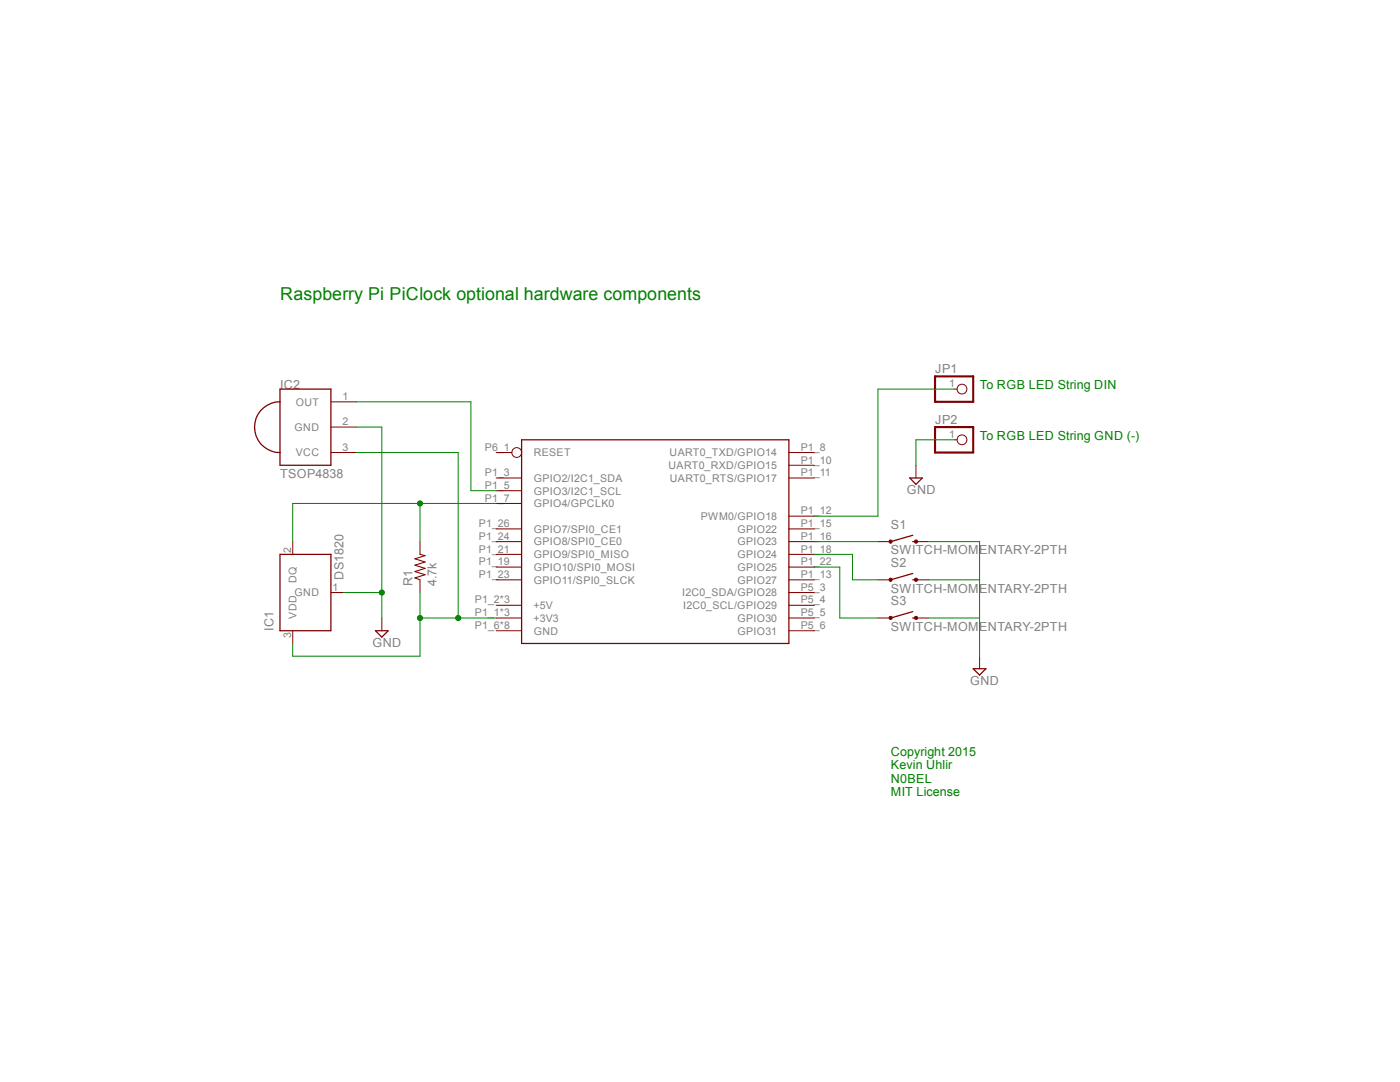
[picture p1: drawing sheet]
<svg xmlns="http://www.w3.org/2000/svg" width="279mm" height="216mm" viewBox="0 0 279 216" stroke-linecap="round" stroke-linejoin="round" font-family="sans-serif">
<path d="M55.9 77.6h10.1v15.2h-10.1zM55.9 80.2a5.1 5.1 0 0 0-5.1 5 5.1 5.1 0 0 0 5.1 5.1M104.1 87.8h53.3v40.6h-53.3zM55.9 110.6h10.1v15.3h-10.1zM182.2 108.1h.6M182.2 106.8l-4.4 1.3" fill="none" stroke="#800000" stroke-width=".25"/>
<g fill="none" stroke="#800000" stroke-width=".2">
<path d="M66 90.3h5.1M66 80.2h5.1M66 85.2h5.1M99 95.4h5.1M99 97.9h5.1M99 90.3h3.2M157.4 95.4h5.1M157.4 90.3h5.1M157.4 92.8h5.1M58.4 108.1v2.5M66 118.2h2.6M99 100.5h5.1"/>
<path d="M99 115.7h5.1M99 105.5h5.1M99 108.1h5.1M99 110.6h5.1M99 113.2h5.1M157.4 103h5.1M157.4 115.7h5.1M157.4 105.5h5.1M157.4 108.1h5.1M157.4 110.6h5.1M157.4 113.2h5.1M157.4 118.2h5.1"/>
<path d="M58.4 125.9v2.5M99 123.3h5.1M99 120.8h5.1M99 125.9h5.1M157.4 123.3h5.1M157.4 120.8h5.1M157.4 125.9h5.1"/>
<circle cx="103.1" cy="90.3" r=".98"/>
</g>
<path d="M177.5 107.8h.5v.5l-.2 .1-.3-.1z" fill-rule="evenodd" fill="#800000"/>
<path d="M177.5 107.8h.5v.5l-.2 .1-.3-.1z" fill="none" stroke="#800000" stroke-width=".2"/>
<path d="M182.6 107.8h.4v.5l-.2 .1-.2-.1z" fill-rule="evenodd" fill="#800000"/>
<path d="M175.2 108.1h2.6M182.6 107.8h.4v.5l-.2 .1-.2-.1zM182.8 108.1h2.5" fill="none" stroke="#800000" stroke-width=".2"/>
<path d="M182.2 115.7h.6M182.2 114.4l-4.4 1.3" fill="none" stroke="#800000" stroke-width=".25"/>
<path d="M177.5 115.4h.5v.5l-.2 .1-.3-.1z" fill-rule="evenodd" fill="#800000"/>
<path d="M177.5 115.4h.5v.5l-.2 .1-.3-.1z" fill="none" stroke="#800000" stroke-width=".2"/>
<path d="M182.6 115.4h.4v.5l-.2 .1-.2-.1z" fill-rule="evenodd" fill="#800000"/>
<path d="M175.2 115.7h2.6M182.6 115.4h.4v.5l-.2 .1-.2-.1zM182.8 115.7h2.5" fill="none" stroke="#800000" stroke-width=".2"/>
<path d="M182.2 123.3h.6M182.2 122l-4.4 1.3" fill="none" stroke="#800000" stroke-width=".25"/>
<path d="M177.5 123.1h.5v.4h-.5z" fill-rule="evenodd" fill="#800000"/>
<path d="M177.5 123.1h.5v.4h-.5z" fill="none" stroke="#800000" stroke-width=".2"/>
<path d="M182.6 123.1h.4v.4h-.4z" fill-rule="evenodd" fill="#800000"/>
<g fill="none" stroke="#800000" stroke-width=".2">
<path d="M190.4 77.6h.6M182.8 92.8v2.6M190.4 87.8h.6M83.8 108.1v2.5M83.8 115.7v2.5M76.2 123.3v2.6M175.2 123.3h2.6M182.6 123.1h.4v.4h-.4zM182.8 123.3h2.5M195.5 130.9v2.5"/>
<circle cx="192" cy="77.6" r=".98"/>
<circle cx="192" cy="87.8" r=".98"/>
</g>
<path d="M83.8 110.6l1 .3-2 .6 2 .6-2 .7 2 .6-2 .6 2 .7-2 .6 1 .4" fill="none" stroke="#800000" stroke-width=".21"/>
<path d="M181.6 95.4h2.5l-1.3 1.2zM74.9 125.9h2.6l-1.3 1.2zM194.2 133.4h2.6l-1.3 1.3z" fill="none" stroke="#800000" stroke-width=".25"/>
<path d="M186.6 75.1h7.6v5.1h-7.6zM186.6 85.2h7.6v5.1h-7.6z" fill="none" stroke="#800000" stroke-width=".42"/>
<path d="M83.8 118.2v12.7h-25.4v-2.5M83.8 123.3h15.2" fill="none" stroke="#008000" stroke-width=".2"/>
<circle cx="83.8" cy="123.3" r=".51" fill="#008000"/>
<g fill="none" stroke="#008000" stroke-width=".2">
<path d="M71.1 90.3h20.3v33"/>
<circle cx="83.8" cy="123.3" r=".51"/>
</g>
<circle cx="91.4" cy="123.3" r=".51" fill="#008000"/>
<g fill="none" stroke="#008000" stroke-width=".2">
<path d="M83.8 100.5v7.6M99 100.5h-40.6v7.6"/>
<circle cx="91.4" cy="123.3" r=".51"/>
</g>
<circle cx="83.8" cy="100.5" r=".51" fill="#008000"/>
<g fill="none" stroke="#008000" stroke-width=".2">
<path d="M71.1 85.2h5.1v38.1M68.6 118.2h7.6"/>
<circle cx="83.8" cy="100.5" r=".51"/>
</g>
<circle cx="76.2" cy="118.2" r=".51" fill="#008000"/>
<g fill="none" stroke="#008000" stroke-width=".2">
<path d="M190.4 77.6h-15.2v25.4h-12.7M71.1 80.2h22.9v17.7h5M190.4 87.8h-7.6v5M162.5 108.1h12.7M162.5 110.6h7.6v5.1h5.1M162.5 113.2h5.1v10.1h7.6M185.3 108.1h10.2v22.8M185.3 115.7h10.2M185.3 123.3h10.2"/>
<circle cx="76.2" cy="118.2" r=".51"/>
</g>
<text font-size="3.6" fill="#008000" x="55.9" y="59.9">Raspberry Pi PiClock optional hardware components</text>
<g font-size="2.5" fill="#808080">
<text x="55.9" y="77.6">IC2</text>
<text x="186.6" y="74.5">JP1</text>
<text x="186.6" y="84.6">JP2</text>
<text x="55.9" y="95.4">TSOP4838</text>
<text x="181" y="98.6">GND</text>
<text x="177.8" y="105.5">S1</text>
<text x="177.8" y="110.6">SWITCH-MOMENTARY-2PTH</text>
<text x="177.8" y="113.2">S2</text>
<text x="68.6" y="115.7" transform="rotate(-90 68.6 115.7)">DS1820</text>
<text x="82.3" y="116.9" transform="rotate(-90 82.3 116.9)">R1</text>
<text x="87.1" y="117" transform="rotate(-90 87.1 117)">4.7k</text>
<text x="177.8" y="118.2">SWITCH-MOMENTARY-2PTH</text>
<text x="54.6" y="125.8" transform="rotate(-90 54.6 125.8)">IC1</text>
<text x="177.8" y="125.9">SWITCH-MOMENTARY-2PTH</text>
<text x="177.8" y="120.8">S3</text>
<text x="74.3" y="129">GND</text>
<text x="193.6" y="136.6">GND</text>
</g>
<g font-size="2.5" fill="#008000">
<text x="195.5" y="77.6">To RGB LED String DIN</text>
<text x="195.5" y="87.8">To RGB LED String GND (-)</text>
<text x="177.8" y="150.8">Copyright 2015</text>
<text x="177.8" y="153.5">Kevin Uhlir</text>
<text x="177.8" y="156.2">N0BEL</text>
<text x="177.8" y="158.8">MIT License</text>
</g>
<g font-size="2.1" fill="#808080">
<text x="189.4" y="77.3">1</text>
<text x="59" y="80.9">OUT</text>
<text x="68.4" y="79.8">1</text>
<text x="58.8" y="86">GND</text>
<text x="68.4" y="84.9">2</text>
<text x="68.4" y="90">3</text>
<text x="96.8" y="90">P6_1</text>
<text x="159.8" y="90">P1_8</text>
<text x="189.4" y="87.4">1</text>
<text x="59.1" y="91.1">VCC</text>
<text x="96.8" y="95">P1_3</text>
<text x="106.5" y="91.1">RESET</text>
<text x="133.4" y="93.6">UART0_RXD/GPIO15</text>
<text x="133.6" y="91.1">UART0_TXD/GPIO14</text>
<text x="159.8" y="92.5">P1_10</text>
<text x="159.8" y="95">P1_11</text>
<text x="96.8" y="97.6">P1_5</text>
<text x="96.8" y="100.1">P1_7</text>
<text x="106.5" y="96.1">GPIO2/I2C1_SDA</text>
<text x="106.5" y="98.7">GPIO3/I2C1_SCL</text>
<text x="106.5" y="101.2">GPIO4/GPCLK0</text>
<text x="133.7" y="96.1">UART0_RTS/GPIO17</text>
<text x="95.6" y="107.7">P1_24</text>
<text x="95.6" y="105.2">P1_26</text>
<text x="106.5" y="106.3">GPIO7/SPI0_CE1</text>
<text x="139.9" y="103.8">PWM0/GPIO18</text>
<text x="147.2" y="106.3">GPIO22</text>
<text x="159.8" y="102.7">P1_12</text>
<text x="159.8" y="105.2">P1_15</text>
<text x="159.8" y="107.7">P1_16</text>
<text x="58.1" y="110.3" transform="rotate(-90 58.1 110.3)">2</text>
<text x="95.6" y="112.8">P1_19</text>
<text x="95.6" y="110.3">P1_21</text>
<text x="106.5" y="113.9">GPIO10/SPI0_MOSI</text>
<text x="106.5" y="111.4">GPIO9/SPI0_MISO</text>
<text x="106.5" y="108.8">GPIO8/SPI0_CE0</text>
<text x="147.2" y="108.8">GPIO23</text>
<text x="147.2" y="111.4">GPIO24</text>
<text x="147.2" y="113.9">GPIO25</text>
<text x="159.8" y="110.3">P1_18</text>
<text x="159.8" y="112.8">P1_22</text>
<text x="58.8" y="119">GND</text>
<text x="59.2" y="116.2" transform="rotate(-90 59.2 116.2)">DQ</text>
<text x="66.4" y="117.9">1</text>
<text x="95.6" y="115.3">P1_23</text>
<text x="106.5" y="116.5">GPIO11/SPI0_SLCK</text>
<text x="136.1" y="119">I2C0_SDA/GPIO28</text>
<text x="147.2" y="116.5">GPIO27</text>
<text x="159.8" y="115.3">P1_13</text>
<text x="159.8" y="117.9">P5_3</text>
<text x="59.2" y="123.5" transform="rotate(-90 59.2 123.5)">VDD</text>
<text x="94.8" y="122.9">P1_1*3</text>
<text x="94.8" y="120.4">P1_2*3</text>
<text x="94.8" y="125.5">P1_6*8</text>
<text x="106.5" y="124.1">+3V3</text>
<text x="106.5" y="121.5">+5V</text>
<text x="136.4" y="121.5">I2C0_SCL/GPIO29</text>
<text x="147.2" y="124.1">GPIO30</text>
<text x="159.8" y="122.9">P5_5</text>
<text x="159.8" y="120.4">P5_4</text>
<text x="159.8" y="125.5">P5_6</text>
<text x="58.1" y="127.4" transform="rotate(-90 58.1 127.4)">3</text>
<text x="106.5" y="126.6">GND</text>
<text x="147.2" y="126.6">GPIO31</text>
</g>
</svg>
